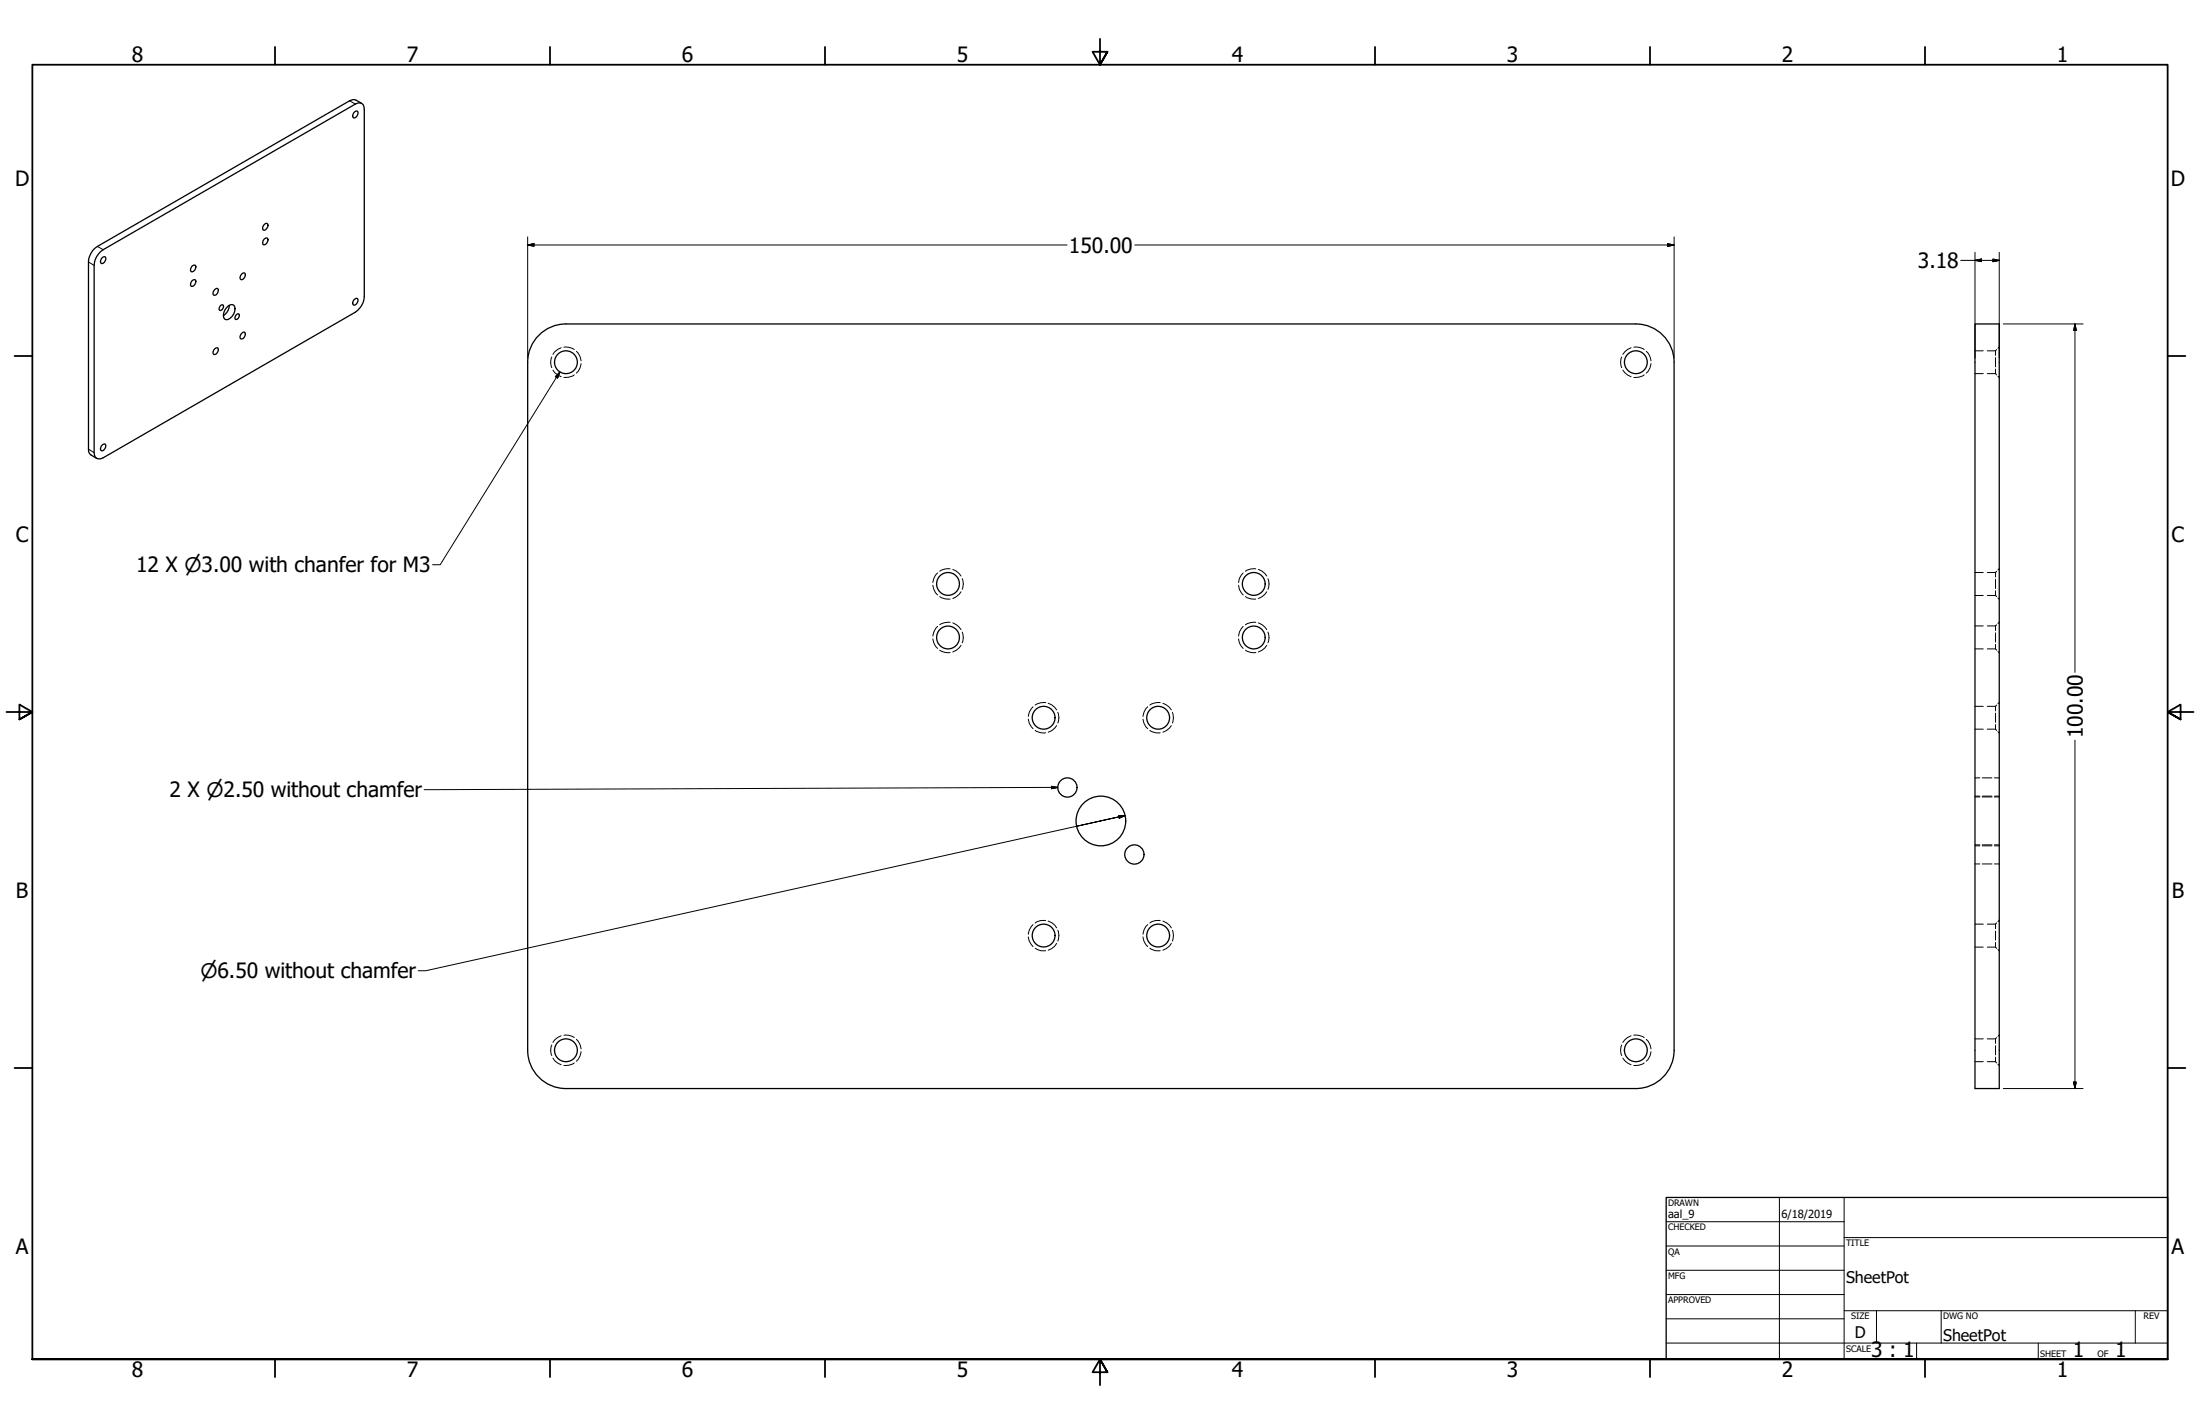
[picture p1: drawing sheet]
<svg xmlns="http://www.w3.org/2000/svg" width="864mm" height="559mm" viewBox="0 0 864 559" stroke-linecap="round" stroke-linejoin="round" font-family="sans-serif">
<!-- layer: Hidden (ANSI) -->
<g fill="none" stroke="#000" stroke-width=".39">
<path d="M220.3 136.5l-2.6 1.5-.7 1.1M221.4 136.3a5.5 5.5 0 0 1 4 .9M226.3 137.9a5.6 5.6 0 0 1 1.8 3.7M640.3 136.5l-1.4 .6-1.9 2M641.3 136.3a5.5 5.5 0 0 1 4.1 .9M646.2 137.9a5.6 5.6 0 0 1 1.9 3.7M775.3 137.7h3.2M780.1 137.7h3.2M783.3 137.7v1.7M783.8 137.2l-.5 .5M784.8 136.1l-.5 .6M216.6 140.1a5.2 5.2 0 0 0 0 4.2"/>
<path d="M217 145.2l.7 1 2.6 1.6M225.4 147.1a6 6 0 0 1-4 1M228.1 142.7a5.6 5.6 0 0 1-1.8 3.7M636.6 140.1a5.2 5.2 0 0 0 0 4.2M637 145.2l1.9 2 1.4 .6M645.4 147.1a6 6 0 0 1-4.1 1M648.1 142.7a5.6 5.6 0 0 1-1.9 3.7M775.3 146.6h3.2M780.1 146.6h3.2M783.3 140.3v3.7M783.3 144.8v1.8M783.3 146.6l.5 .5"/>
<path d="M784.3 147.6l.5 .5M366.2 229.7a5.9 5.9 0 0 0 1.8 3.8M368 224.9a5.6 5.6 0 0 0-1.8 3.7M368.9 234.1a6 6 0 0 0 4 1M372.9 223.3a5.5 5.5 0 0 0-4 .9M374 223.5l1.3 .6 2 2M377.3 232.2l-2 2-1.3 .7M377.7 227.1a5.2 5.2 0 0 1 0 4.2M486.2 229.7a5.3 5.3 0 0 0 1.8 3.8M488 224.9a5.1 5.1 0 0 0-1.8 3.7M488.9 234.1a6 6 0 0 0 4.1 1M493 223.3a5.5 5.5 0 0 0-4.1 .9"/>
<path d="M494 223.5l1.4 .6 1.9 2M497.3 232.2l-1.9 2-1.4 .7M497.7 227.1a5.2 5.2 0 0 1 0 4.2M775.3 224.7h3.2M775.3 233.7h3.2M780.1 224.7h3.2M780.1 233.7h3.2M783.3 224.7v1.7M783.3 227.3v3.6M783.3 231.8v1.9M783.3 233.7l.5 .4M783.8 224.2l-.5 .5"/>
<path d="M784.3 234.6l.5 .5M784.8 223.1l-.5 .5M366.2 250.7a5.6 5.6 0 0 0 1.8 3.7M368 245.8a5.9 5.9 0 0 0-1.8 3.8M368.9 255.1a5.5 5.5 0 0 0 4 .9M372.9 244.2a6 6 0 0 0-4 1M374 244.4l1.3 .7 2 2M377.3 253.2l-2 2-1.3 .6M377.7 248a5.2 5.2 0 0 1 0 4.2M486.2 250.7a5.1 5.1 0 0 0 1.8 3.7M488 245.8a5.3 5.3 0 0 0-1.8 3.8M488.9 255.1a5.5 5.5 0 0 0 4.1 .9"/>
<path d="M493 244.2a6 6 0 0 0-4.1 1M494 244.4l1.4 .7 1.9 2M497.3 253.2l-1.9 2-1.4 .6M497.7 248a5.2 5.2 0 0 1 0 4.2M775.3 245.6h3.2M775.3 254.6h3.2M780.1 245.6h3.2M780.1 254.6h3.2M783.3 245.6v1.9M783.3 248.3v3.7M783.3 252.9v1.7M783.3 254.6l.5 .5"/>
<path d="M783.8 245.2l-.5 .4M784.3 255.7l.5 .5M784.8 244.2l-.5 .5M405.5 277.4a5.6 5.6 0 0 0-1.8 3.7M410.5 275.7a6 6 0 0 0-4.2 1M411.5 276l1.4 .6 1.9 2M415.2 279.5a5.2 5.2 0 0 1 0 4.2M450.5 277.4a5.6 5.6 0 0 0-1.8 3.7M455.4 275.7a6 6 0 0 0-4 1M456.5 276l1.3 .6 2 2M460.2 279.5a6 6 0 0 1 0 4.2M775.3 277.2h3.2"/>
<path d="M780.1 277.2h3.2M783.3 277.2v1.8M783.3 279.8v3.7M783.8 276.7l-.5 .5M784.8 275.7l-.5 .5M403.7 282.2a5.6 5.6 0 0 0 1.8 3.7M406.3 286.6a5.5 5.5 0 0 0 4.2 .9M414.8 284.7l-1.9 2-1.4 .6M448.7 282.2a5.6 5.6 0 0 0 1.8 3.7M451.4 286.6a5.5 5.5 0 0 0 4 .9M459.8 284.7l-2 2-1.3 .6M775.3 286.1h3.2"/>
<path d="M780.1 286.1h3.2M783.3 284.4v1.7M783.3 286.1l.5 .5M784.3 287.1l.5 .6M775.3 305.2h1.9M775.3 312.7h1.9M775.3 312.4h1.9M778.1 305.2h3.8M778.1 312.7h3.8M778.1 312.4h3.8M782.9 305.2h1.9M782.9 312.7h1.9"/>
<path d="M782.9 312.4h1.9M775.3 331.5h1.9M775.3 339h1.9M775.3 331.9h1.9M778.1 331.5h3.8M778.1 339h3.8M778.1 331.9h3.8M782.9 331.5h1.9M782.9 339h1.9M782.9 331.9h1.9M403.7 367.7a5.6 5.6 0 0 0 1.8 3.8M405.5 362.8a5.6 5.6 0 0 0-1.8 3.8"/>
<path d="M406.3 372.1a5.2 5.2 0 0 0 4.2 1M410.5 361.3a5.2 5.2 0 0 0-4.2 .9M411.5 361.4l1.4 .7 1.9 2M414.8 370.2l-1.9 2-1.4 .7M415.2 365.1a5.2 5.2 0 0 1 0 4.2M448.7 367.7a5.6 5.6 0 0 0 1.8 3.8M450.5 362.8a5.6 5.6 0 0 0-1.8 3.8M451.4 372.1a5.2 5.2 0 0 0 4 1M455.4 361.3a5.2 5.2 0 0 0-4 .9M456.5 361.4l2.5 1.6 .8 1.1M459.8 370.2l-.8 1.1-2.5 1.6M460.2 365.1a6 6 0 0 1 0 4.2"/>
<path d="M775.3 362.6h3.2M775.3 371.7h3.2M780.1 362.6h3.2M780.1 371.7h3.2M783.3 362.6v1.8M783.3 365.4v3.5M783.3 369.8v1.9M783.3 371.7l.5 .5M783.8 362.1l-.5 .5M784.3 372.6l.5 .5M784.8 361.1l-.5 .5M216.6 410.1a5 5 0 0 0 0 4.1"/>
<path d="M217 415.2l.7 1 2.6 1.6M220.3 406.5l-2.6 1.6-.7 1M221.4 406.3a5.5 5.5 0 0 1 4 .9M225.4 417.1a6 6 0 0 1-4 1M226.3 407.9a5.6 5.6 0 0 1 1.8 3.7M228.1 412.7a5.6 5.6 0 0 1-1.8 3.7M636.6 410.1a5 5 0 0 0 0 4.1M637 415.2l1.9 2 1.4 .6M640.3 406.5l-1.4 .6-1.9 2M641.3 406.3a5.5 5.5 0 0 1 4.1 .9M645.4 417.1a6 6 0 0 1-4.1 1M646.2 407.9a5.6 5.6 0 0 1 1.9 3.7"/>
<path d="M648.1 412.7a5.6 5.6 0 0 1-1.9 3.7M775.3 416.6h3.2M775.3 407.7h3.2M780.1 416.6h3.2M780.1 407.7h3.2M783.3 407.7v1.7M783.3 410.3v3.7M783.3 414.8v1.8M783.3 416.6l.5 .5M783.8 407.2l-.5 .5M784.3 417.6l.5 .5M784.8 406.1l-.5 .6"/>
</g>
<!-- layer: Visible (ANSI) -->
<g fill="none" stroke="#000" stroke-width=".51">
<path d="M138.9 44.3l.5-.5 .9-.2a1.86 1.86 0 0 1-1.4 2.7 1.34 1.34 0 0 1 0-2zM142 40.6l-3-1.5-1.8 .5-99 57.1a7.6 7.6 0 0 0-3.5 6.1v73.5l.5 1.8 2.8 1.8M39.6 98.7l99.9-57.9a2.13 2.13 0 0 1 2.5-.2 2.13 2.13 0 0 1 1 2.3v73.4a7.9 7.9 0 0 1-3.5 6.2l-99 57.1a2.16 2.16 0 0 1-2.5 .3 2.16 2.16 0 0 1-1-2.3v-73.5a7.4 7.4 0 0 1 2.6-5.4zM103.8 93.8l.9-.5 .4 .3a1.87 1.87 0 0 1-1.8 2.4 1.83 1.83 0 0 1 .5-2.2zM103.8 88.1l.5-.4 .8 .2a1.87 1.87 0 0 1-1.8 2.4 1.83 1.83 0 0 1 .5-2.2zM39.9 101.4l.5-.5 .9-.1a1.86 1.86 0 0 1-1.4 2.6 1.34 1.34 0 0 1 0-2zM75.4 104.4l1.1-.4a1.61 1.61 0 0 1 .1 1.8 1.61 1.61 0 0 1-1.5 .8 1.7 1.7 0 0 1 .3-2.2zM75.4 110.1l1.1-.4a1.61 1.61 0 0 1 .1 1.8 1.61 1.61 0 0 1-1.5 .8 1.7 1.7 0 0 1 .3-2.2zM84.3 113.6l1-.4a1.64 1.64 0 0 1 .2 1.7 1.64 1.64 0 0 1-1.6 .9 1.63 1.63 0 0 1 .4-2.2zM90 119.8a5.2 5.2 0 0 1-2.3 4.1M94.9 107.4l1-.3a1.6 1.6 0 0 1 .2 1.7 1.6 1.6 0 0 1-1.6 .9 1.64 1.64 0 0 1 .4-2.3zM138.9 117.7l1-.7 .4 .2a1.83 1.83 0 0 1-1.4 2.6 1.34 1.34 0 0 1 0-2.1z"/>
<path d="M84.3 136.8l1-.3a1.61 1.61 0 0 1 .1 1.7 1.61 1.61 0 0 1-1.5 .9 1.64 1.64 0 0 1 .4-2.3zM86.4 120.1l.9-.5 .3 .2a1.36 1.36 0 0 1-.1 1.4 1.36 1.36 0 0 1-1.4 .5l-.1-.5zM89.6 120.1l1.5-.6a1.84 1.84 0 0 1 1 2.7 4.4 4.4 0 0 1-3.3 3.3 1.84 1.84 0 0 1-1-2.7l.4-1zM92.6 123.6l.9-.5 .4 .2a1.36 1.36 0 0 1-.2 1.4 1.36 1.36 0 0 1-1.4 .5l-.1-.4zM94.9 130.7l1-.4a1.64 1.64 0 0 1 .2 1.8 1.64 1.64 0 0 1-1.6 .9 1.63 1.63 0 0 1 .4-2.3zM222.1 127.1h420a15 15 0 0 1 15.1 15M222.2 127.1a15 15 0 0 0-15.1 15M775.3 127.1h9.5v300.1h-9.5zM207.1 142.2v269.9a15 15 0 0 0 15.1 15.1M657.2 142.2v269.9a15 15 0 0 1-15.1 15.1h-420M39.9 174.9l1-.7 .4 .1a1.83 1.83 0 0 1-1.4 2.6 1.34 1.34 0 0 1 0-2z"/>
<circle cx="222.2" cy="142.1" r="4.5"/>
<circle cx="642.1" cy="142.1" r="4.5"/>
<circle cx="372.1" cy="229.1" r="4.5"/>
<circle cx="492.2" cy="229.1" r="4.5"/>
<circle cx="372.1" cy="250.2" r="4.5"/>
<circle cx="492.2" cy="250.2" r="4.5"/>
<circle cx="409.7" cy="281.7" r="4.5"/>
<circle cx="454.6" cy="281.7" r="4.5"/>
<circle cx="419" cy="309" r="3.8"/>
<circle cx="432.1" cy="322.2" r="9.7"/>
<circle cx="445.3" cy="335.3" r="3.8"/>
<circle cx="409.7" cy="367.1" r="4.5"/>
<circle cx="454.6" cy="367.1" r="4.5"/>
<circle cx="222.2" cy="412.1" r="4.5"/>
<circle cx="642.1" cy="412.1" r="4.5"/>
</g>
<!-- layer: Visible Narrow (ANSI) -->
<path d="M137.2 39.6l2.3 1.2M38.2 96.7l2.3 1.3M34.7 102.8l2.3 1.3M34.7 176.3l2.3 1.3" fill="none" stroke="#000" stroke-width=".39"/>
<!-- layer: Border (ANSI) -->
<g fill="none" stroke="#000" stroke-width=".7">
<path d="M107.9 18.4v7M215.9 18.4v7M323.8 18.4v7M431.8 15.2v10.2l-2.9-5.1h5.8l-2.9 5.1 2.9-5.1M539.8 18.4v7M647.7 18.4v7M755.6 18.4v7M5.7 139.7h7M850.9 139.7h7M2.5 279.4h10.2l-5.1-2.9v5.8l5.1-2.9-5.1 2.9M861.1 279.4h-10.2l5.1-2.9v5.8l-5.1-2.9 5.1 2.9M5.7 419.1h7"/>
<path d="M850.9 419.1h7M12.7 533.4v-508h838.2v508h-838.2h838.2M107.9 533.4v7M215.9 533.4v7M323.8 533.4v7M434.7 538.5l-2.9-5.1 2.9 5.1h-5.8l2.9-5.1v10.2M539.8 533.4v7M647.7 533.4v7M755.6 533.4v7"/>
</g>
<!-- layer: Title (ANSI) -->
<g fill="none" stroke="#000" stroke-width=".39">
<path d="M654 479.4h69.9M698.5 469.9v63.5M723.9 469.9v63.5M654 488.9h69.9M654 498.5h69.9M723.9 485.6h127M654 508h69.9M654 517.5h69.9M723.9 514.3h127M736.6 514.3v12.7M762 514.3v12.7M838.2 514.3v12.7"/>
<path d="M654 527h196.9M752.3 527v6.4M800.1 527v6.4"/>
</g>
<path d="M654 469.9h196.9v63.5h-196.9z" fill="none" stroke="#000" stroke-width=".51"/>
<!-- layer: Dimension (ANSI) -->
<g fill="none" stroke="#000" stroke-width=".39">
<path d="M207.1 96.1l2.5-.5v1zM207.1 96.1h211.7M207.1 93v47.5M445.5 96.1h211.7M654.6 95.6l2.6 .5-2.6 .5zM657.2 93v47.5M775.3 99v41.5M784.8 99v41.5M769.7 102.2h15.1M775.3 102.2l2.5-.5v1zM782.3 101.7l2.5 .5-2.5 .5zM786.4 127.1h31.3"/>
<path d="M814.5 127.1l.5 2.6h-1zM814.5 127.1v136.7M219.8 146l-.9 2.3-.9-.5zM219.8 146l-47 75.6h-3M814.5 290.4v136.8M412.7 308.5l2.5 .5-2.5 .5zM415.2 309l-248.7 .9M422.7 324.2l16.5-3.7-272.1 60.4h-3M439.1 320.1l2.5-.1-2.2 1.1zM441.6 320l-2.4 .5M786.4 427.2h31.3M814 424.6h1l-.5 2.6z"/>
</g>
<g fill="#000" stroke="#000" stroke-width=".39">
<path d="M207.1 96.1l2.5-.5zM207.1 96.1l2.5-.5v1zM654.6 96.6l2.6-.5zM654.6 95.6l2.6 .5-2.6 .5zM775.3 102.2l2.5-.5zM775.3 102.2l2.5-.5v1zM782.3 102.7l2.5-.5zM782.3 101.7l2.5 .5-2.5 .5zM814.5 127.1l.5 2.6zM814.5 127.1l.5 2.6h-1zM219.8 146l-.9 2.3zM219.8 146l-.9 2.3-.9-.5z"/>
<path d="M412.7 309.5l2.5-.5zM412.7 308.5l2.5 .5-2.5 .5zM439.4 321.1l2.2-1.1zM439.1 320.1l2.5-.1-2.2 1.1zM814 424.6l.5 2.6zM814 424.6h1l-.5 2.6z"/>
</g>
<g font-size="8.3">
<text x="51.8" y="24.4">8</text>
<text x="159.7" y="24.4">7</text>
<text x="267.7" y="24.4">6</text>
<text x="375.6" y="24.4">5</text>
<text x="483.6" y="24.4">4</text>
<text x="591.5" y="24.4">3</text>
<text x="699.5" y="24.4">2</text>
<text x="807.4" y="24.4">1</text>
<text x="5.9" y="72.8">D</text>
<text x="852.1" y="72.8">D</text>
<text x="419.6" y="99.1">150.00</text>
<text x="752.9" y="105.2">3.18</text>
<text x="6.2" y="212.5">C</text>
<text x="852.4" y="212.5">C</text>
<text x="53.4" y="224.5">12 X ⌀3.00 with chanfer for M3</text>
<text x="817.6" y="289.6" transform="rotate(-90 817.6 289.6)">100.00</text>
<text x="66.5" y="312.7">2 X ⌀2.50 without chamfer</text>
<text x="6.2" y="352.2">B</text>
<text x="852.5" y="352.2">B</text>
<text x="6.2" y="491.9">A</text>
<text x="852.4" y="491.9">A</text>
<text x="734.5" y="532.5">3 : 1</text>
<text x="813.7" y="532.6">1</text>
<text x="830.3" y="532.6">1</text>
<text x="51.8" y="540.4">8</text>
<text x="159.7" y="540.4">7</text>
<text x="267.7" y="540.4">6</text>
<text x="375.6" y="540.4">5</text>
<text x="483.6" y="540.4">4</text>
<text x="591.5" y="540.4">3</text>
<text x="699.5" y="540.4">2</text>
<text x="807.4" y="540.4">1</text>
</g>
<text font-size="7.9" x="78.7" y="383.9">⌀6.50 without chamfer</text>
<g font-size="6.3">
<text x="724.7" y="503.4">SheetPot</text>
<text x="728.1" y="524.9">D</text>
<text x="762.8" y="526.2">SheetPot</text>
</g>
<g font-size="4.4">
<text x="654.8" y="478">aal_9</text>
<text x="699.3" y="478">6/18/2019</text>
</g>
<g font-size="3.5">
<text x="654.8" y="473.2">DRAWN</text>
<text x="654.8" y="482.8">CHECKED</text>
<text x="724.7" y="488.9">TITLE</text>
<text x="654.8" y="492.3">QA</text>
<text x="654.8" y="501.8">MFG</text>
<text x="654.8" y="511.4">APPROVED</text>
<text x="726.7" y="517.7">SIZE</text>
<text x="762.8" y="517.7">DWG NO</text>
<text x="841.4" y="517.7">REV</text>
<text x="724.7" y="530.4">SCALE</text>
<text x="800.9" y="532.6">SHEET</text>
<text x="823.3" y="532.6">OF</text>
</g>
</svg>
